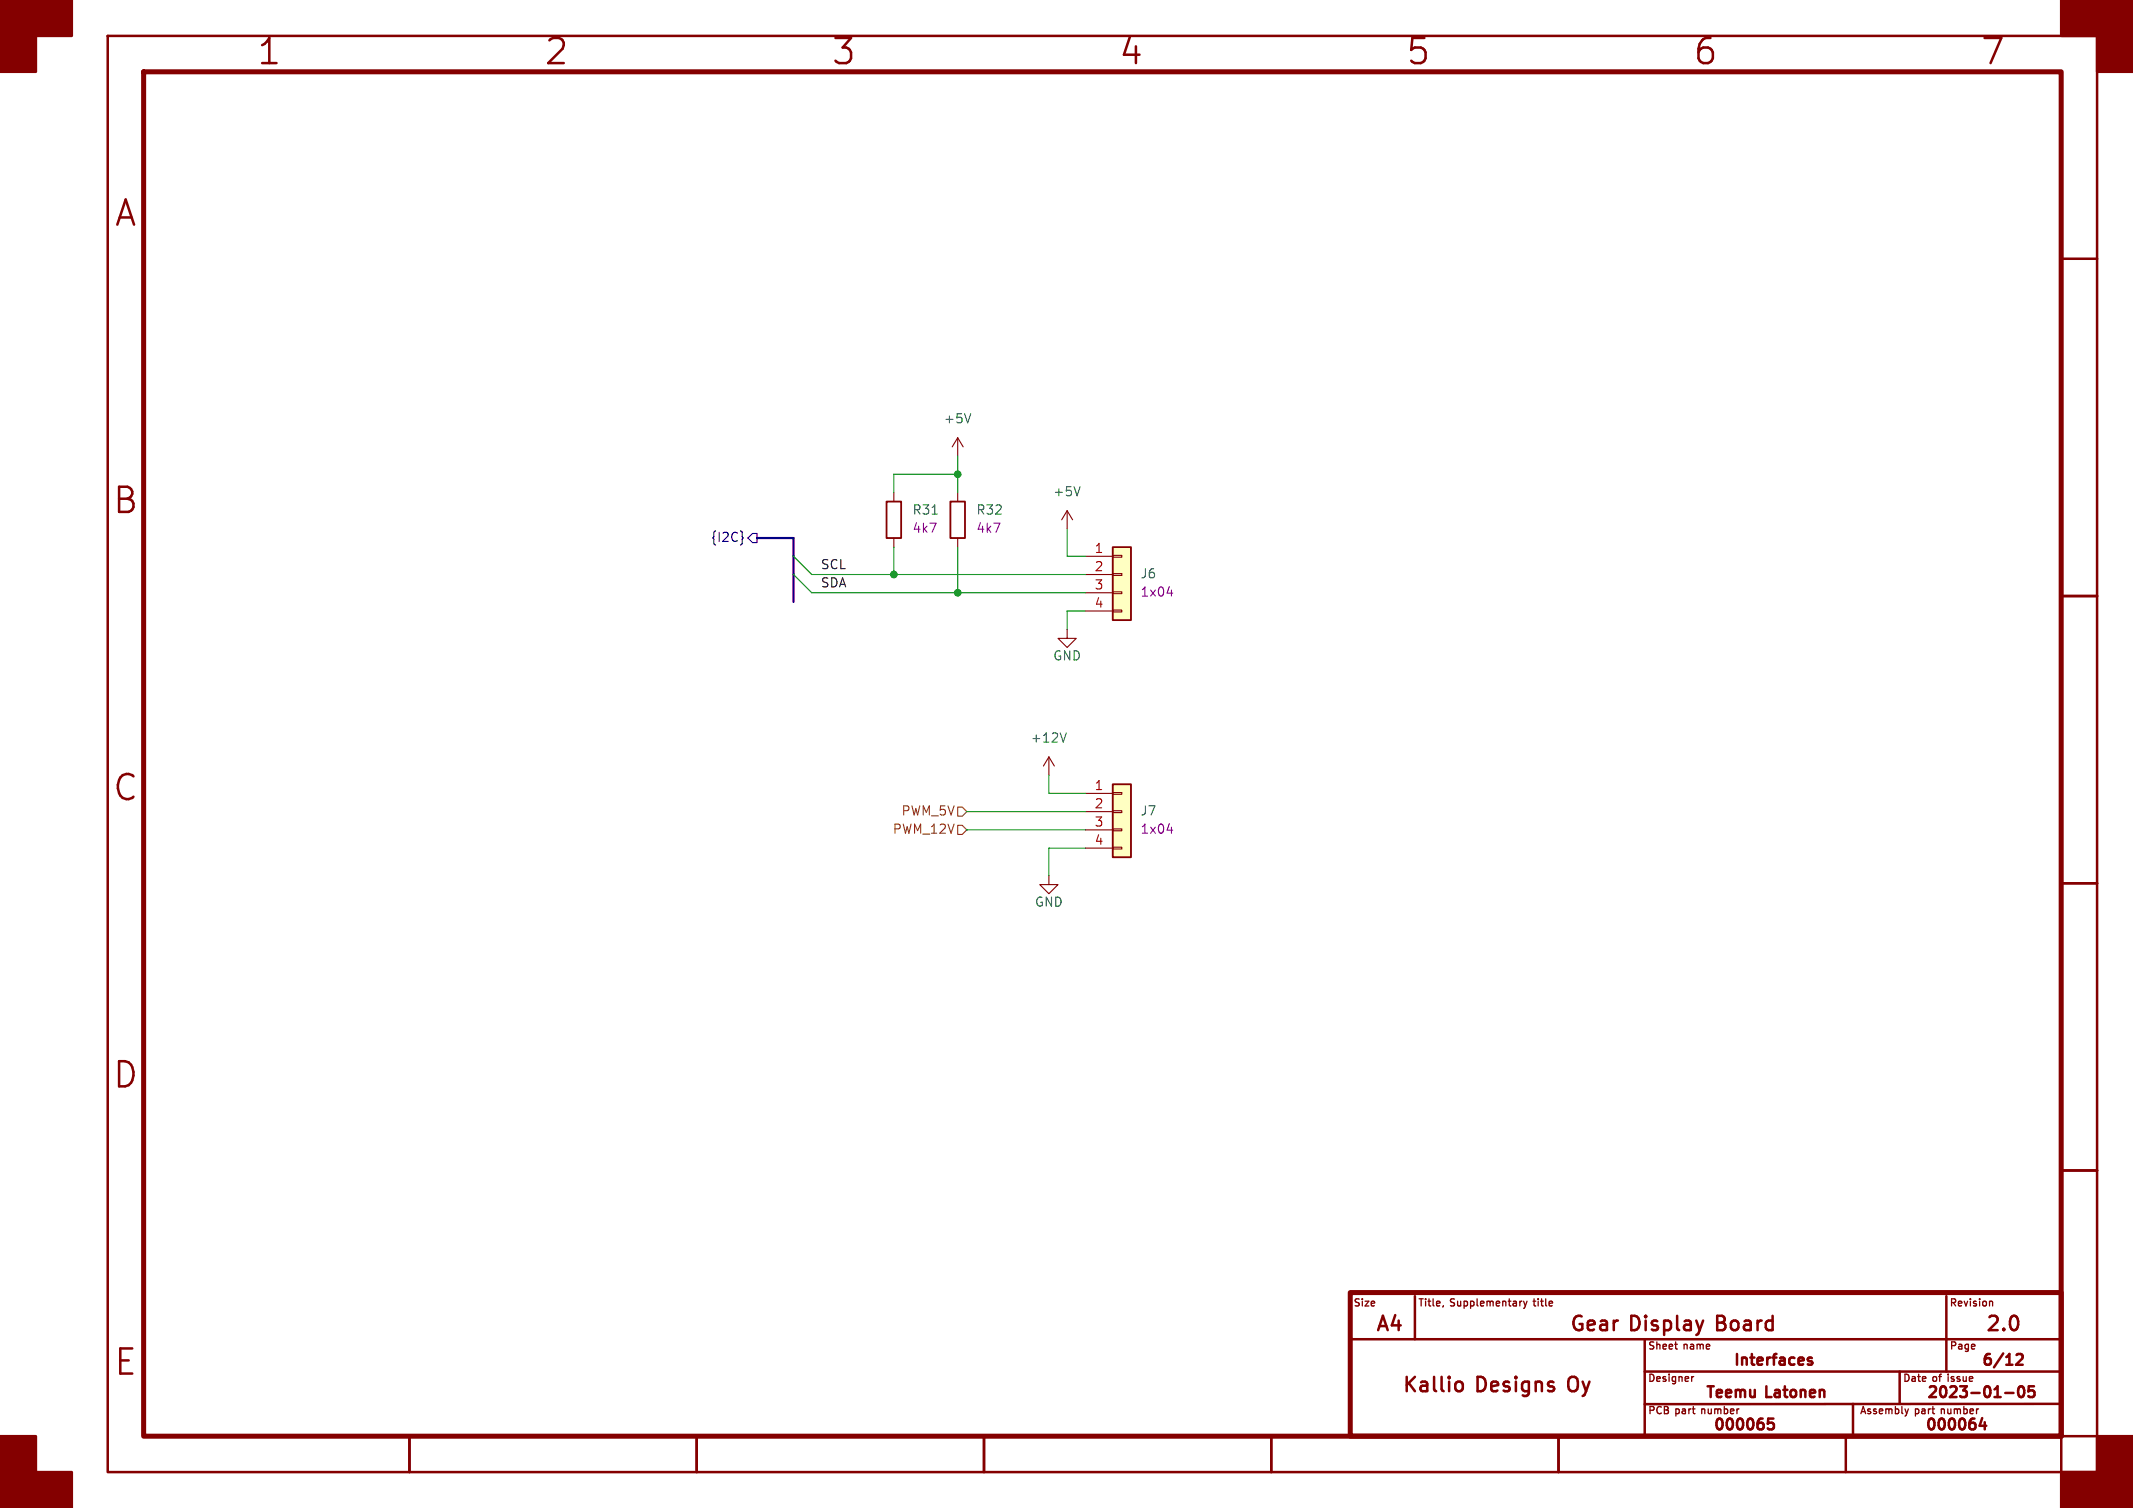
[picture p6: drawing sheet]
<svg xmlns="http://www.w3.org/2000/svg" width="297mm" height="210mm" viewBox="0 0 297 210" stroke-linecap="round" stroke-linejoin="round" font-family="sans-serif">
<g fill="none" stroke="#840000" stroke-width=".35">
<path d="M15 5h277v200h-277zM287 36h5M287 83h5M287 123h5M287 163h5M188 186.5h99M197 180.5v6M202.8 192.5a.54 .54 0 0 1 .9 .3v.6a.54 .54 0 0 1-.9 .2M229 186.5v13.5M229 191h58M237.1 183.9l-.4 1.3M246.9 197.6h-.7l-.1 .7 .3-.2 .5 .1 .1 .2-.1 .5-.2 .2h-.3l-.3-.2"/>
<path d="M252.3 189.1h-.4l-.2 .2 .1 .2 .5 .1 .1 .2-.1 .2-.2 .1-.4-.1M258 195.5v4.5M264.5 191v4.5M271 180.5v10.5M276 197.5l-.4 1.1h1M276.4 198.1v1M279.2 194h1.2M280.8 188.7l.2-.1h.5a.41 .41 0 0 1 .1 .6l-.9 .9h.9M281.2 193.1a.36 .36 0 0 1 .6 .2 .77 .77 0 0 1-.4 1.3 1 1 0 0 1-.2-1.5zM283.2 193.1h-.7l-.1 .7 .2-.2 .5 .1 .2 .2-.1 .5-.2 .2h-.4l-.2-.2M287 195.5h-58M57 200v5"/>
<path d="M97 200v5M137 200v5M177 200v5M181 200h111M217 200v5M257 200v5M287 200v5"/>
</g>
<path d="M20 10h267v190h-267zM188 180h99v20h-99z" fill="none" stroke="#840000" stroke-width=".7"/>
<g fill="#840000" stroke="#840000" stroke-width=".35">
<path d="M0 0h10v5h-5v5h-5z"/>
<path d="M0 200h5v5h5v5h-10z"/>
<path d="M287 0h10v10h-5v-5h-5z"/>
<path d="M292 200h5v10h-10v-5h5z"/>
</g>
<path d="M201 181.8l-.1 .2M211.8 181.2h.1M212.1 181.2l.3 .7M212.4 181.9l-.3 .3M212.6 181.2l-.2 .7M235.8 191.7l-.3 .2M265.7 196.2l-.2 .7M277.2 181.2l.3 .2v.5" fill="none" stroke="#840000" stroke-width=".18"/>
<path d="M123.4 69.9h2.1v5h-2.1zM132.3 69.9h2.1v5h-2.1zM154.9 76.2h2.6v10.2h-2.6zM154.9 109.2h2.6v10.2h-2.6z" fill="none" stroke="#840000" stroke-width=".25"/>
<g fill="none" stroke="#840000" stroke-width=".15">
<path d="M124.5 68.6v1.3M124.5 74.9v1.3M133.3 61v2.5M133.3 68.6v1.3M133.3 74.9v1.3M133.3 61l-.7 1.2M133.3 61l.8 1.2M148.6 71.1l-.8 1.3M148.6 71.1v2.6M148.6 71.1l.8 1.3M151.1 77.5h3.8M154.9 79.9h1.3v.2h-1.3z"/>
<path d="M154.9 77.3h1.3v.3h-1.3zM148.6 87.6v1.3h-1.3l1.3 1.3 1.3-1.3h-1.3M151.1 80h3.8M151.1 82.6h3.8M151.1 85.1h3.8M154.9 85h1.3v.2h-1.3zM154.9 82.4h1.3v.3h-1.3zM146 105.4l-.7 1.3M146 105.4v2.6M146 105.4l.8 1.3M151.1 110.5h3.8M151.1 113h3.8"/>
<path d="M151.1 115.6h3.8M151.1 118.1h3.8M154.9 118h1.3v.2h-1.3zM154.9 115.4h1.3v.3h-1.3zM154.9 112.9h1.3v.3h-1.3zM154.9 110.4h1.3v.2h-1.3zM146 121.9v1.3h-1.2l1.2 1.3 1.3-1.3h-1.3"/>
</g>
<path d="M135.2 57.6l-.5 1.3M150.4 67.8l-.4 1.2M148.5 102.1l-.5 1.2" fill="none" stroke="#006464" stroke-width=".15"/>
<g fill="#ffffc2" stroke="#ffffc2" stroke-width=".14">
<path d="M154.9 76.2h2.6v10.2h-2.6z"/>
<path d="M154.9 109.2h2.6v10.2h-2.6z"/>
</g>
<path d="M162.5 82.6h.8M162.5 115.6h.8" fill="none" stroke="#840084" stroke-width=".15"/>
<path d="M133.3 114.9h.7l.6 .7-.6 .6h-.7zM133.3 112.4h.7l.6 .6-.6 .7h-.7z" fill="none" stroke="#725600" stroke-width=".15"/>
<path d="M103.3 74v.7l.2 .2-.2 .2v.7M104.8 74.3h.6v1.3h-.6l-.7-.7z" fill="none" stroke="#000084" stroke-width=".15"/>
<path d="M105.4 74.9h5.1v8.9" fill="none" stroke="#000084" stroke-width=".3"/>
<path d="M110.5 77.5l2.5 2.5h38.1M124.5 76.2v3.8M133.3 66h-8.8v2.6M133.3 63.5v5.1M133.3 76.2v6.4M148.6 73.7v3.8h2.5M110.5 80l2.5 2.6h38.1M151.1 85.1h-2.5v2.5M134.6 115.6h16.5M134.6 113h16.5M146 108v2.5h5.1M151.1 118.1h-5.1v3.8" fill="none" stroke="#009600" stroke-width=".15"/>
<g fill="#009600" stroke="#009600" stroke-width=".15">
<circle cx="133.3" cy="82.6" r=".46"/>
<circle cx="124.5" cy="80" r=".46"/>
<circle cx="133.3" cy="66" r=".46"/>
</g>
<g font-size="4.9" fill="#840000">
<text x="35.7" y="9.7">1</text>
<text x="75.7" y="9.7">2</text>
<text x="115.7" y="9.7">3</text>
<text x="155.7" y="9.7">4</text>
<text x="195.7" y="9.7">5</text>
<text x="235.7" y="9.7">6</text>
<text x="275.7" y="9.7">7</text>
<text x="15.9" y="32.2">A</text>
<text x="15.7" y="72.2">B</text>
<text x="15.7" y="112.2">C</text>
<text x="15.7" y="152.2">D</text>
<text x="15.8" y="192.2">E</text>
</g>
<g font-size="2.8" fill="#840000">
<text x="191.5" y="185.9">A4</text>
<text x="218.5" y="185.9">Gear</text>
<text x="226.9" y="185.9">Display</text>
<text x="239.3" y="185.9">Board</text>
<text x="276.4" y="185.9">2.0</text>
<text x="195.2" y="194.4">Kallio</text>
<text x="205.5" y="194.4">Designs</text>
<text x="218.7" y="194.4">Oy</text>
</g>
<g font-size="2.1" fill="#840000">
<text x="241.5" y="190.7">Interfaces</text>
<text x="275.8" y="190.7">6/12</text>
<text x="237.3" y="195.2">Teemu</text>
<text x="245.9" y="195.2">Latonen</text>
<text x="268.1" y="195.2">2023-01-05</text>
<text x="238.4" y="199.7">000065</text>
<text x="267.9" y="199.7">000064</text>
</g>
<g font-size="1.8" fill="#006464">
<text x="131.4" y="59.2">+5V</text>
<text x="127" y="71.9">R31</text>
<text x="135.9" y="71.9">R32</text>
<text x="146.6" y="69.4">+5V</text>
<text x="158.8" y="80.8">J6</text>
<text x="146.6" y="92.3">GND</text>
<text x="143.4" y="103.7">+12V</text>
<text x="158.8" y="113.9">J7</text>
<text x="144.1" y="126.6">GND</text>
</g>
<text font-size="1.8" fill="#000084" x="98.9" y="75.8">{I2C}</text>
<g font-size="1.8" fill="#840084">
<text x="127" y="74.5">4k7</text>
<text x="135.9" y="74.5">4k7</text>
<text x="158.8" y="83.4">1x04</text>
<text x="158.8" y="116.4">1x04</text>
</g>
<g font-size="1.8" fill="#a90000">
<text x="152.4" y="77.2">1</text>
<text x="152.4" y="79.8">2</text>
<text x="152.4" y="82.3">3</text>
<text x="152.4" y="84.8">4</text>
<text x="152.4" y="110.2">1</text>
<text x="152.4" y="112.8">2</text>
<text x="152.4" y="115.3">3</text>
<text x="152.4" y="117.9">4</text>
</g>
<g font-size="1.8" fill="#0f0f0f">
<text x="114.3" y="82">SDA</text>
<text x="114.3" y="79.5">SCL</text>
</g>
<g font-size="1.8" fill="#725600">
<text x="125.4" y="113.9">PWM_5V</text>
<text x="124.2" y="116.4">PWM_12V</text>
</g>
<g font-size="1.4" fill="#840000">
<text x="188.5" y="182.2">Size</text>
<text x="197.5" y="182.2">Title,</text>
<text x="202" y="182.2">Supplementary</text>
<text x="213.9" y="182.2">title</text>
<text x="271.5" y="182.2">Revision</text>
<text x="229.5" y="188.2">Sheet</text>
<text x="234.5" y="188.2">name</text>
<text x="271.5" y="188.2">Page</text>
<text x="229.5" y="192.7">Designer</text>
<text x="229.5" y="197.2">PCB</text>
<text x="233.4" y="197.2">part</text>
<text x="237.2" y="197.2">number</text>
<text x="259" y="197.2">Assembly</text>
<text x="265" y="192.7">Date</text>
<text x="266.7" y="197.2">part</text>
<text x="269.2" y="192.7">of</text>
<text x="270.6" y="197.2">number</text>
<text x="271.5" y="192.7">issue</text>
</g>
</svg>
